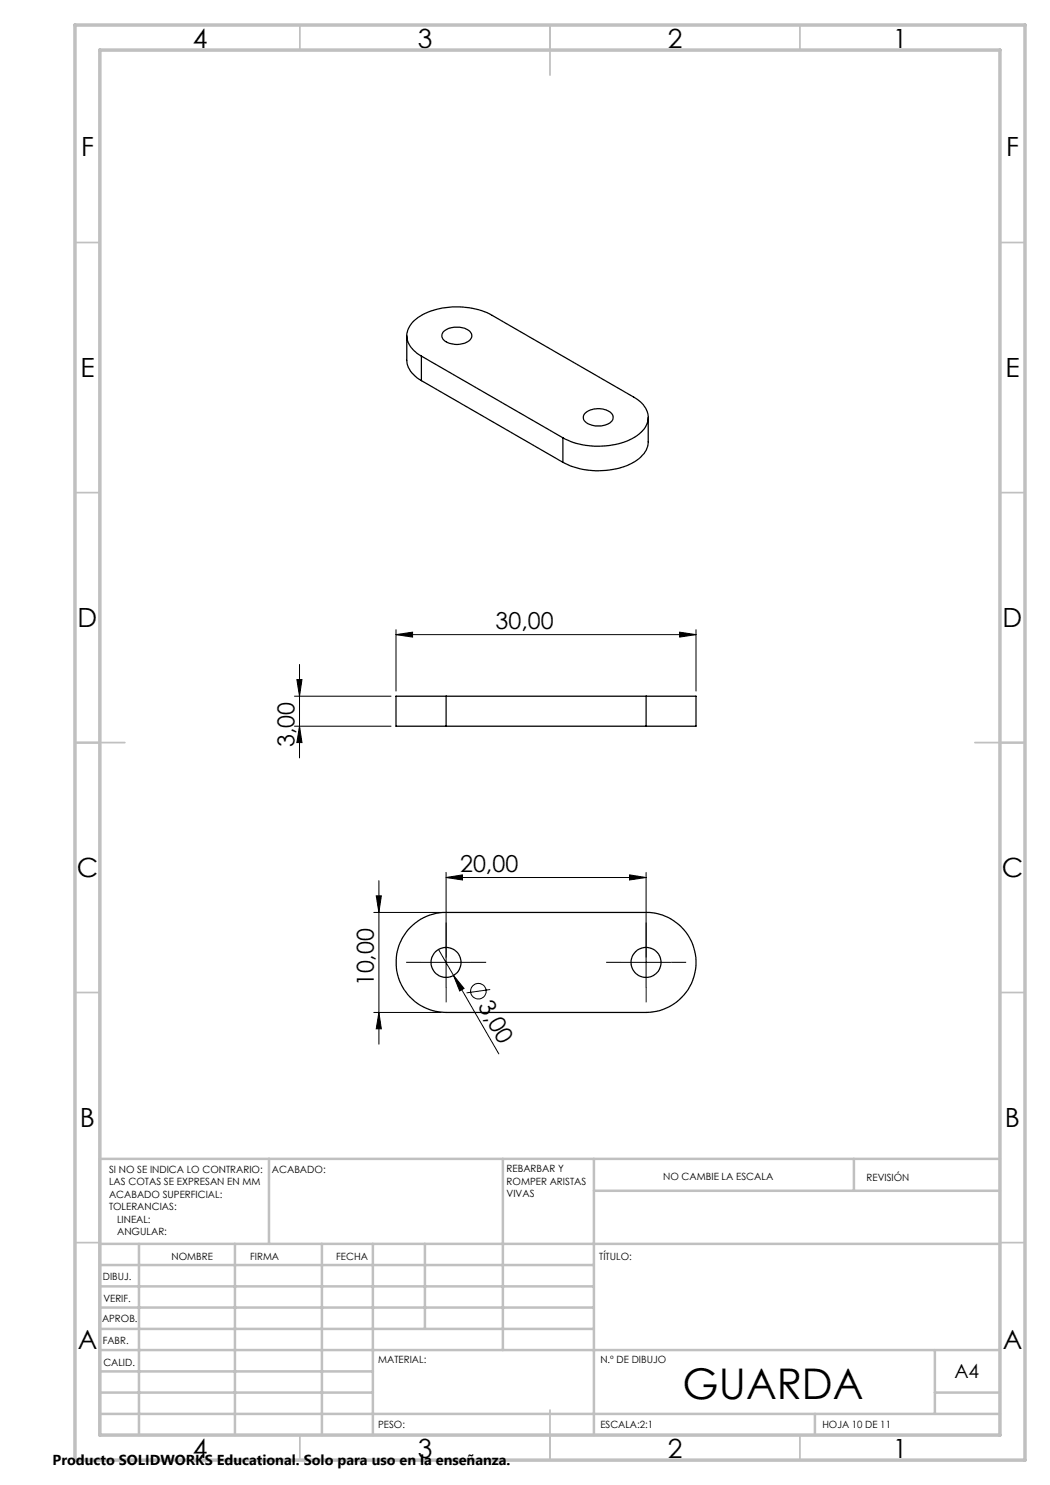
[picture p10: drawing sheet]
<svg xmlns="http://www.w3.org/2000/svg" width="210mm" height="297mm" viewBox="0 0 210 297" stroke-linecap="round" stroke-linejoin="round" font-family="sans-serif">
<g fill="none" stroke="#000" stroke-width=".25">
<path d="M81.4 67.2v4.8a5 5 0 0 0 2.9 4.1M84.3 71.2a4.8 4.8 0 0 1-2.9-4.5 5.8 5.8 0 0 1 3.6-4 15.7 15.7 0 0 1 13.4 .4l28.3 16.3a4.5 4.5 0 0 1 2.8 4.9 7.1 7.1 0 0 1-5.2 4.3 15.8 15.8 0 0 1-11.7-1M84.3 71.2l28.3 16.4M84.3 71.2v4.9M84.3 76.1l28.3 16.4M88.6 66.4a4.3 4.3 0 0 1 5.5 0 1.3 1.3 0 0 1-.9 2.1 4.3 4.3 0 0 1-4.6-.6l-.2-.7zM112.6 87.6v4.9M116.9 82.8a4.2 4.2 0 0 1 5.5 0 1.34 1.34 0 0 1-.9 2 4.1 4.1 0 0 1-4.7-.8l-.1-.6zM129.6 83.5v4.9a5 5 0 0 1-3.1 4.2 15.7 15.7 0 0 1-13.9-.1M89.2 139.2h-10v6h10M89.2 139.2v6M89.2 139.2h40"/>
<path d="M129.2 139.2h10v6h-10M129.2 139.2v6M89.2 145.2h40M82 185.5a9.9 9.9 0 0 1 7.2-3h40a10 10 0 0 1 10 10 10 10 0 0 1-10 10h-40a10 10 0 0 1-9.2-6.1 10 10 0 0 1 2-10.9z"/>
<circle cx="89.2" cy="192.5" r="2.99"/>
<circle cx="129.2" cy="192.5" r="2.99"/>
</g>
<g fill="none" stroke="#000" stroke-width=".2">
<path d="M58.9 139.2h19.3M59.4 135.9h1l-.5 3.3zM59.9 132.9v18.7M79.2 126.9l3.3-.5v1zM79.2 125.9v12.3M79.2 126.9h60M135.9 126.4l3.3 .5-3.3 .5zM139.2 125.9v12.3M58.9 145.2h19.3M59.9 145.2l.5 3.3h-1zM75.2 179.2h1.1l-.5 3.3zM75.8 176.1v32.7"/>
<path d="M89.2 175.5l3.3-.5v1zM89.2 174.5v23M89.2 175.5h40M125.9 175l3.3 .5-3.3 .5zM129.2 174.5v23M74.8 182.5h13.4M84.2 192.5h10M87.7 189.9l3 5.2M90.7 195.1l2.1 2.6-.9 .5zM90.7 195.1l9.1 15.7M98 197.9l-4.7 .7M124.2 192.5h10"/>
<path d="M74.8 202.5h13.4M75.8 202.5l.5 3.3h-1.1z"/>
<circle cx="95.7" cy="198.2" r="1.56"/>
</g>
<path d="M84.2 192.5h-3M89.2 187.5v-3M89.2 197.5v3M94.2 192.5h3M124.2 192.5h-3M129.2 187.5v-3M129.2 197.5v3M134.2 192.5h3" fill="none" stroke="#000" stroke-width=".2" stroke-dasharray="15.2 1.3 1.3 1.3" stroke-linecap="butt"/>
<g fill="none" stroke="#c0c0c0" stroke-width=".35">
<path d="M60 5v5M110 5v10M160 5v5M15 48.5h5M200 48.5h5M15 98.5h5M200 98.5h5M15 148.5h10M195 148.5h10M15 198.5h5M200 198.5h5M15 248.5h5"/>
<path d="M200 248.5h5M60 287v5M110 282v10M160 287v5"/>
</g>
<g fill="none" stroke="#c0c0c0" stroke-width=".5">
<path d="M53.8 231.8v17M100.6 231.8v38.2M118.8 231.8v55.2M118.8 238.2h81.2M170.8 231.8v6.4M200 231.8h-180v55.2M20 248.8h180M20 257.3h98.8M20 253h98.8M27.8 248.8v38.2M47 248.8v38.2M64.4 248.8v38.2"/>
<path d="M74.6 248.8v38.2M85 248.8v17M20 265.8h98.8M20 261.5h98.8M20 278.5h54.6M20 274.3h54.6M20 270h180M187 278.5h13M187 270v12.8M20 282.8h180M163 282.8v4.2"/>
</g>
<path d="M15 5h190v287h-190zM20 10h180v277h-180z" fill="none" stroke="#c0c0c0" stroke-width=".7"/>
<g fill="#000">
<path d="M90.7 195.1l2.1 2.6-.9 .5z"/>
<path d="M135.9 126.4l3.3 .5-3.3 .5zM79.2 126.9l3.3-.5v1z"/>
<path d="M89.2 175.5l3.3-.5v1zM125.9 175l3.3 .5-3.3 .5z"/>
<path d="M75.2 179.2h1.1l-.5 3.3zM75.8 202.5l.5 3.3h-1.1zM59.4 135.9h1l-.5 3.3zM59.9 145.2l.5 3.3h-1z"/>
</g>
<text font-size="8.5" x="136.5" y="279.7">GUARDA</text>
<g font-size="5.3">
<text x="38.5" y="9.5">4</text>
<text x="83.5" y="9.5">3</text>
<text x="133.5" y="9.5">2</text>
<text x="178.5" y="9.5">1</text>
<text x="16.2" y="31.2">F</text>
<text x="201.2" y="31.2">F</text>
<text x="16.1" y="75.5">E</text>
<text x="201.1" y="75.5">E</text>
<text x="15.5" y="125.5">D</text>
<text x="200.5" y="125.5">D</text>
<text x="15.4" y="175.5">C</text>
<text x="200.4" y="175.5">C</text>
<text x="16" y="225.5">B</text>
<text x="201" y="225.5">B</text>
<text x="15.5" y="269.7">A</text>
<text x="200.5" y="269.7">A</text>
<text x="38.5" y="291.5">4</text>
<text x="83.5" y="291.5">3</text>
<text x="133.5" y="291.5">2</text>
<text x="178.5" y="291.5">1</text>
</g>
<g font-size="4.7">
<text x="99.1" y="125.9">30,00</text>
<text x="58.9" y="149.5" transform="rotate(-90 58.9 149.5)">3,00</text>
<text x="92" y="174.5">20,00</text>
<text x="74.8" y="197.3" transform="rotate(-90 74.8 197.3)">10,00</text>
<text x="95.5" y="201.3" transform="rotate(60 95.5 201.3)">3,00</text>
</g>
<text font-size="3.9" x="190.9" y="275.5">A4</text>
<text font-size="2.9" x="10.5" y="292.9">Producto SOLIDWORKS Educational. Solo para uso en la enseñanza.</text>
<g font-size="2">
<text x="21.8" y="234.6">SI NO SE INDICA LO CONTRARIO:</text>
<text x="21.8" y="237.1">LAS COTAS SE EXPRESAN EN MM</text>
<text x="21.8" y="239.6">ACABADO SUPERFICIAL:</text>
<text x="54.4" y="234.6">ACABADO:</text>
<text x="101.3" y="234.5">REBARBAR Y</text>
<text x="101.3" y="237">ROMPER ARISTAS</text>
<text x="101.3" y="239.5">VIVAS</text>
<text x="132.6" y="236">NO CAMBIE LA ESCALA</text>
<text x="173.3" y="236.2">REVISIÓN</text>
<text x="21.8" y="242.1">TOLERANCIAS:</text>
<text x="23.4" y="244.6">LINEAL:</text>
<text x="23.4" y="247.1">ANGULAR:</text>
<text x="34.3" y="252">NOMBRE</text>
<text x="50" y="251.9">FIRMA</text>
<text x="67.2" y="251.9">FECHA</text>
<text x="119.9" y="251.9">TÍTULO:</text>
<text x="20.6" y="256.1">DIBUJ.</text>
<text x="20.7" y="260.3">VERIF.</text>
<text x="20.4" y="264.4">APROB.</text>
<text x="20.5" y="268.8">FABR.</text>
<text x="20.7" y="273.1">CALID.</text>
<text x="75.6" y="272.5">MATERIAL:</text>
<text x="120.1" y="272.5">N.º DE DIBUJO</text>
<text x="75.6" y="285.5">PESO:</text>
<text x="120.1" y="285.6">ESCALA:2:1</text>
<text x="164.5" y="285.6">HOJA 10 DE 11</text>
</g>
</svg>
